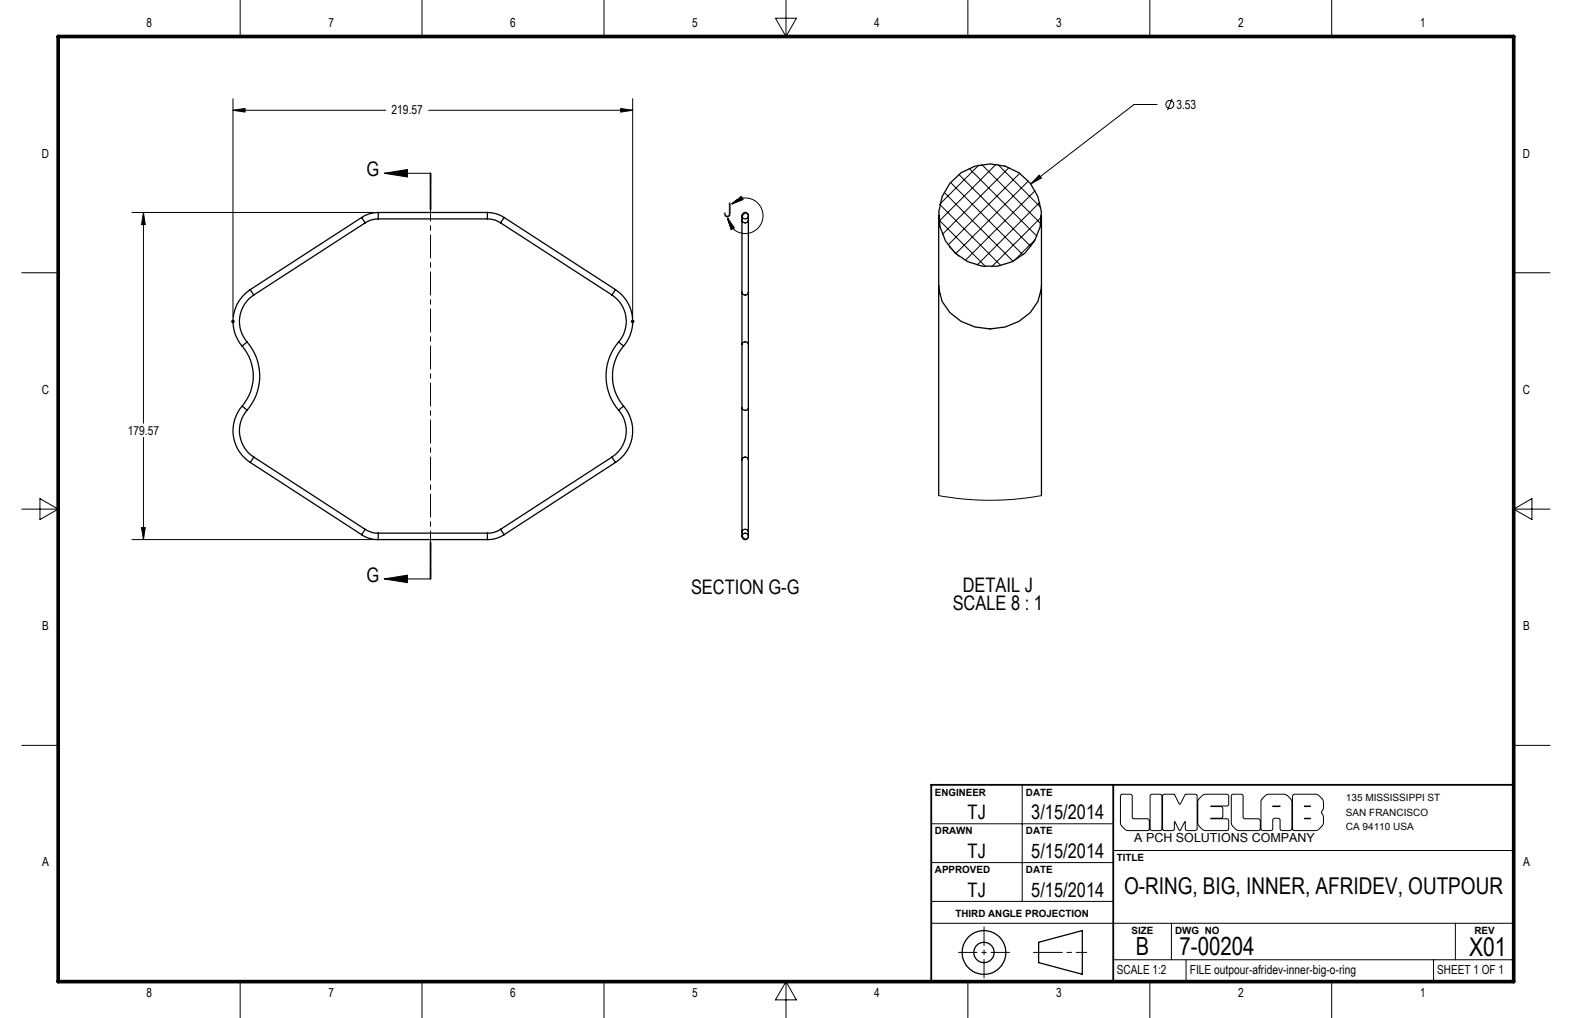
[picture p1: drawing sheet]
<svg xmlns="http://www.w3.org/2000/svg" width="432mm" height="279mm" viewBox="0 0 432 279" stroke-linecap="round" stroke-linejoin="round" font-family="sans-serif">
<g fill="none" stroke="#000" stroke-width=".27">
<path d="M66 0v10M115.9 0v10M165.9 0v10M213 5h5.8l-2.9 5zM215.9 0v10M265.9 0v10M315.8 0v10M365.8 0v10M64 30.3l3.3-.5v1zM64 27.1v59.9M64 30.3h42M117.7 30.3h56.1"/>
<path d="M170.5 29.8l3.3 .5-3.3 .5zM173.8 27.1v59.9M317.9 28.7h-6.4l-28.4 21.8M321.9 27.1l-1.2 3.1M36.2 58.3h66.4M39.4 58.3l.5 3.3h-1zM39.4 58.3v57.9M105.6 47.6l6.3-1.1v2.1zM105.6 47.6h12.7M118.2 47.5v10M118.3 47.5v10M118.4 47.5v10"/>
<path d="M199.8 59.8l1.9 2.7-.9 .5zM201 56a4.9 4.9 0 0 1 7.7 .4 4.9 4.9 0 0 1-2.3 7.4 4.9 4.9 0 0 1-6.6-4M201 56l2.6-2.1 .5 .9zM204.8 58.3l-1 1M204.8 58.3l.8 .8M258.2 56.1l16.7 16.8M259.3 52.8l19 18.9M261.1 50.1l19.9 19.9M263.4 47.9l19.8 19.8M266.2 46.2l18.6 18.6M268.9 45.3l-10.7 10.7M269.7 45.2l16.2 16.2"/>
<path d="M273.6 45.1l-15.7 15.6M274.1 45.2l11.8 11.7M277.2 46l-18.4 18.3M280.1 47.6l-19.7 19.6M282.5 49.7l-20 19.9M284.3 52.3l-19.2 19.2M285.4 48.1l.7 .8-3 1.6zM285.6 55.5l-17.2 17.2M286.1 59.5l-13.7 13.7M6 74.9h10M257.9 60.3l12.8 12.9M260.7 67.7l2.6 2.6"/>
<path d="M284.4 65.7l-5.9 5.9M415.8 74.9h10M63.5 88.2h1M63.6 87.9l.7 .7M64 87.7v1M64.3 87.9l-.7 .7M173.3 88.2h1M173.4 87.9l.7 .7M173.8 87.7v1M174.1 87.9l-.7 .7M6 139.7h10M11 136.8l5 2.9-5 2.9z"/>
<path d="M39.4 120.1v28M257.8 136l7 1 5.5 .3 8.5-.3 7.3-1M415.8 139.7h10M415.8 139.7l5-2.9v5.8zM36.2 148.1h66.4M38.9 144.8h1l-.5 3.3zM105.6 158.9l6.3-1v2zM118.2 148.9v10M118.3 148.9v10h-12.7M118.4 148.9v10zM203.8 147.1l1 1M205.6 147.4l-.8 .7"/>
<path d="M6 204.6h10M280.8 215.4v32M307.9 218.1l2.6-.1 .5 .4 .2 6.2 4 .1 .4 .2 .1 .3-.1 2.7-5.8 .1a2.71 2.71 0 0 1-2-2.1v-7.5zM316.1 218.1l2.6-.1 .5 .4v9.1l-.2 .4-.3 .1h-2.3l-.5-.5v-9.1zM319.4 218.2l.4-.2h2.8l1.5 2.7 1.5-2.7 3 .1 .2 .3-.1 9.4-.4 .2-2.5-.1-.3-2.4-1.2 2.3-.3 .1-1.3-2.4-.2 2.3-.4 .2-2.6-.1-.2-.4zM329.3 219.3l1-1 .8-.3h5.9l.3 .1 .2 .3-.1 2.7-.4 .1-4.4 .1 3.1 .2 .2 .3-.1 2.6-3.2 .3 4.7 .1 .2 .4-.1 2.6-.4 .2h-5.9a2.71 2.71 0 0 1-2.1-2.1v-5.8zM338.4 218.1l2.6-.1 .3 .2 .2 6.1 .1 .3 4.1 .1 .5 .5v2.3l-.2 .4-5.7 .1a2.71 2.71 0 0 1-2.1-2.1v-7.5zM346.7 219.3l.9-1 .8-.3h4.3a2.79 2.79 0 0 1 2.2 2.1l-.2 7.7-.3 .2-2.6-.1-.2-.4-.1-2.7-1.4-.2-.5 .5-.1 2.7-.4 .2h-2.3l-.4-.5v-7.4zM355.1 218.2l.4-.2h5.9a2.99 2.99 0 0 1 1.8 4.6l-.2 .3 .2 .5a3 3 0 0 1-1.8 4.6l-6.2-.1-.2-.4zM415.8 204.6h10M255.8 226.1h50M255.8 236.7h50"/>
<path d="M305.8 233.4h110M349.6 221.2l2 .1-1.9 .1zM358.3 221.2l1.6 .1-1.5 .1zM358.4 224.6h1.5l-1.6 .1zM255.8 253.4h160M255.8 247.4h50M321.8 253.4v10M399.8 253.4v10M66 269.4v10M115.9 269.4v10M165.9 269.4v10M215.9 269.4l2.9 5h-5.8z"/>
<path d="M215.9 269.4v10M265.9 269.4v10M305.8 263.4h110M315.8 269.4v10M325.8 263.4v6M365.8 269.4v10M393.8 263.4v6"/>
<circle cx="321.3" cy="28.7" r="1.09"/>
</g>
<g fill="none" stroke="#000" stroke-width=".35">
<path d="M99.3 59.7l1 1.5M99.3 59.7l-30.5 19.8M103.9 58.3a8.3 8.3 0 0 0-4.6 1.4M103.9 58.3v1.8M103.9 58.3h30M133.9 58.3a8.3 8.3 0 0 1 4.6 1.4M133.9 58.3v1.8M138.5 59.7l-1 1.5M138.5 59.7l30.6 19.8M203.8 59.2v1.2M205.6 59.2v1.2M257.8 59.1v19.3"/>
<path d="M286.1 59.1v19.3M68.8 79.5a10.4 10.4 0 0 0-2.3 15.5M68.8 79.5l.9 1.5M100.3 61.2l-30.6 19.8M103.9 60.1a6.6 6.6 0 0 0-3.6 1.1M103.9 60.1h30M133.9 60.1a6.6 6.6 0 0 1 3.6 1.1M137.5 61.2l30.6 19.8M169.1 79.5a10.4 10.4 0 0 1 2.2 15.5M169.1 79.5l-1 1.5M203.8 60.4a.9 .9 0 0 0 .9 .8 .9 .9 0 0 0 .9-.8M203.8 60.4v19.8"/>
<path d="M205.6 60.4v19.8M257.8 78.4a11.1 11.1 0 0 0 6.2 9.8 16 16 0 0 0 19-2.4l2.1-3 .9-3.5 .1-.9M257.8 78.4v57.6M286.1 78.4v57.6M66.5 95a12.7 12.7 0 0 1 0 16.4M67.8 93.8a14.3 14.3 0 0 1 0 18.8M67.8 93.8l-1.3 1.2M69.7 81a8.7 8.7 0 0 0-1.9 12.8M168.1 81a8.6 8.6 0 0 1 1.8 12.8M169.9 93.8a14.4 14.4 0 0 0 0 18.8M169.9 93.8l1.4 1.2M171.3 95a12.7 12.7 0 0 0 0 16.4"/>
<path d="M203.8 94.4v17.6M203.8 80.2v14.2M203.8 80.2a.9 .9 0 0 0 .9 .8 .9 .9 0 0 0 .9-.8M203.8 94.4a.95 .95 0 0 1 .9-.6 .95 .95 0 0 1 .9 .6M205.6 94.4v17.6M205.6 80.2v14.2M66.5 111.4a10.3 10.3 0 0 0 2.3 15.5M66.5 111.4l1.3 1.2M67.8 112.6a8.6 8.6 0 0 0 1.9 12.8M169.9 112.6a8.6 8.6 0 0 1-1.8 12.8M171.3 111.4a10.4 10.4 0 0 1-2.2 15.5M171.3 111.4l-1.4 1.2"/>
<path d="M203.8 112v14.2M203.8 112a.95 .95 0 0 0 .9 .6 .95 .95 0 0 0 .9-.6M205.6 112v14.2M68.8 126.9l30.5 19.9M69.7 125.4l-.9 1.5M69.7 125.4l30.6 19.9M168.1 125.4l1 1.5M168.1 125.4l-30.6 19.9M169.1 126.9l-30.6 19.9M203.8 126.2a.9 .9 0 0 1 .9-.8 .9 .9 0 0 1 .9 .8M203.8 126.2v19.8M205.6 126.2v19.8"/>
<path d="M99.3 146.8a7.9 7.9 0 0 0 4.6 1.3M100.3 145.3a6.2 6.2 0 0 0 3.6 1M100.3 145.3l-1 1.5M103.9 146.3v1.8M103.9 146.3h30M103.9 148.1h30M133.9 146.3v1.8M137.5 145.3a6.2 6.2 0 0 1-3.6 1M137.5 145.3l1 1.5M138.5 146.8a7.9 7.9 0 0 1-4.6 1.3M203.8 146v1.2M203.8 146a.9 .9 0 0 1 .9-.7 .9 .9 0 0 1 .9 .7"/>
<path d="M205.6 146v1.2M285.3 258.6l12-3.2v12l-12-3.2z"/>
<circle cx="204.7" cy="59.2" r=".88"/>
<circle cx="272" cy="59.1" r="14.1"/>
<circle cx="204.7" cy="147.2" r=".88"/>
<circle cx="270.3" cy="261.4" r="6"/>
<circle cx="270.3" cy="261.4" r="2.79"/>
</g>
<path d="M118.3 47.5v111.4" fill="none" stroke="#000" stroke-width=".27" stroke-dasharray="6.3 1.3 1.3 1.3" stroke-dashoffset="3.4"/>
<path d="M270.3 254.4v14M263.3 261.4h14" fill="none" stroke="#000" stroke-width=".27" stroke-dasharray="15.2 1.3 1.3 1.3" stroke-dashoffset="10.1"/>
<path d="M283.9 261.4h14.6" fill="none" stroke="#000" stroke-width=".27" stroke-dasharray="15.2 1.3 1.3 1.3" stroke-dashoffset="7.3"/>
<path d="M305.8 215.4v54M415.8 215.4h-160v54" fill="none" stroke="#000" stroke-width=".5"/>
<path d="M16 10h399.8v259.4h-399.8z" fill="none" stroke="#000" stroke-width="1"/>
<g fill="#000">
<path d="M285.4 48.1l.7 .8-3 1.6z"/>
<path d="M170.5 29.8l3.3 .5-3.3 .5zM64 30.3l3.3-.5v1z"/>
<path d="M39.4 58.3l.5 3.3h-1zM38.9 144.8h1l-.5 3.3z"/>
<path d="M105.6 47.6l6.3-1.1v2.1zM105.6 158.9l6.3-1v2z"/>
<path d="M199.8 59.8l1.9 2.7-.9 .5zM201 56l2.6-2.1 .5 .9z"/>
</g>
<text font-size="7.1" x="403.5" y="262.4">X01</text>
<g font-size="6.9">
<text x="312" y="262.2">B</text>
<text x="324" y="262.2">7-00204</text>
</g>
<text font-size="6.3" x="308.7" y="245.3">O-RING, BIG, INNER, AFRIDEV, OUTPOUR</text>
<g font-size="5.5">
<text x="100.7" y="48.3">G</text>
<text x="198.8" y="59.5">J</text>
<text x="100.7" y="159.6">G</text>
<text x="189.8" y="163">SECTION G-G</text>
<text x="261.7" y="167.5">SCALE 8 : 1</text>
<text x="264.5" y="162.4">DETAIL J</text>
<text x="265.8" y="224.9">TJ</text>
<text x="283.3" y="224.9">3/15/2014</text>
<text x="265.8" y="235.5">TJ</text>
<text x="283.3" y="235.5">5/15/2014</text>
<text x="265.8" y="246.1">TJ</text>
<text x="283.3" y="246.1">5/15/2014</text>
</g>
<g font-size="3.4">
<text x="40.2" y="7.3">8</text>
<text x="90.2" y="7.3">7</text>
<text x="140.2" y="7.3">6</text>
<text x="190.1" y="7.3">5</text>
<text x="240.1" y="7.3">4</text>
<text x="290.1" y="7.3">3</text>
<text x="340.1" y="7.3">2</text>
<text x="390.1" y="7.3">1</text>
<text x="323.1" y="29.8">3.53</text>
<text x="107.6" y="31.4">219.57</text>
<text x="11.5" y="43.3">D</text>
<text x="418.3" y="43.3">D</text>
<text x="11.5" y="108.1">C</text>
<text x="418.3" y="108.1">C</text>
<text x="35.1" y="119.3">179.57</text>
<text x="11.6" y="173">B</text>
<text x="418.4" y="173">B</text>
<text x="311.6" y="231.2">A PCH SOLUTIONS COMPANY</text>
<text x="11.6" y="237.8">A</text>
<text x="418.4" y="237.8">A</text>
<text x="306.8" y="267.4">SCALE 1:2</text>
<text x="326.8" y="267.4">FILE outpour-afridev-inner-big-o-ring</text>
<text x="394.8" y="267.4">SHEET 1 OF 1</text>
<text x="40.2" y="273.7">8</text>
<text x="90.2" y="273.7">7</text>
<text x="140.2" y="273.7">6</text>
<text x="190.1" y="273.7">5</text>
<text x="240.1" y="273.7">4</text>
<text x="290.1" y="273.7">3</text>
<text x="340.1" y="273.7">2</text>
<text x="390.1" y="273.7">1</text>
</g>
<g font-size="2.7">
<text x="256.8" y="218.4">ENGINEER</text>
<text x="281.8" y="218.4">DATE</text>
<text x="369.7" y="219.8">135 MISSISSIPPI ST</text>
<text x="369.7" y="223.8">SAN FRANCISCO</text>
<text x="369.7" y="227.8">CA 94110 USA</text>
<text x="256.8" y="229">DRAWN</text>
<text x="281.8" y="229">DATE</text>
<text x="256.8" y="239.7">APPROVED</text>
<text x="281.8" y="239.7">DATE</text>
<text x="306.8" y="236.4">TITLE</text>
<text x="262.4" y="251.8">THIRD ANGLE PROJECTION</text>
<text x="310.8" y="256.4">SIZE</text>
<text x="322.8" y="256.4">DWG NO</text>
<text x="405" y="256.4">REV</text>
</g>
</svg>
